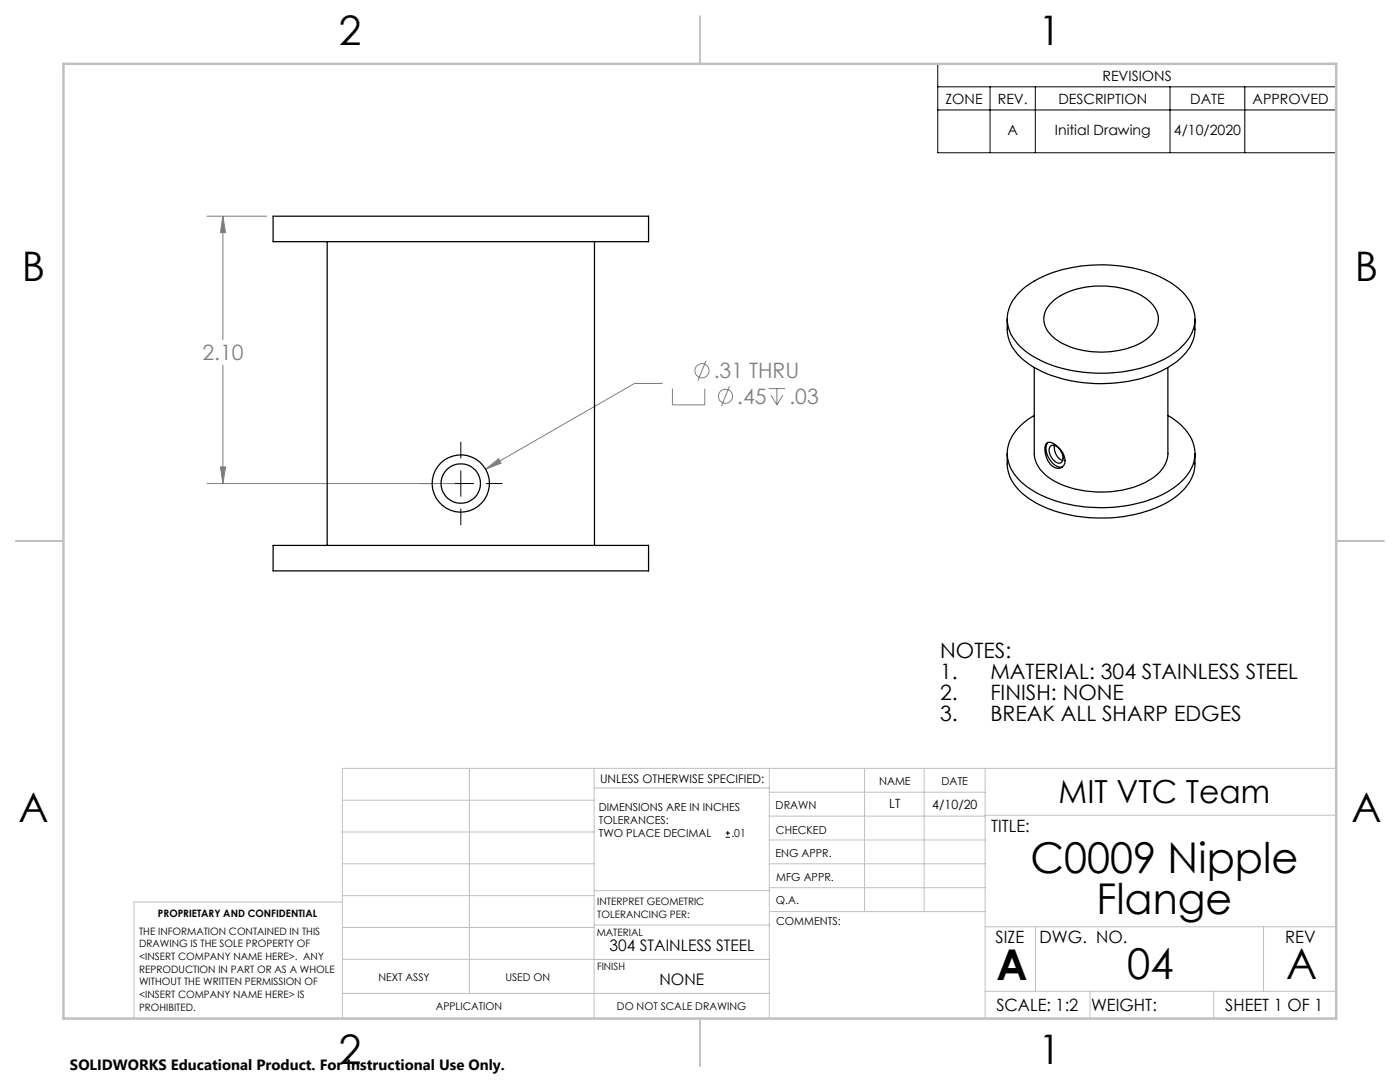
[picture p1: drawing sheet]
<svg xmlns="http://www.w3.org/2000/svg" width="279mm" height="216mm" viewBox="0 0 279 216" stroke-linecap="round" stroke-linejoin="round" font-family="sans-serif">
<g fill="none" stroke="#808080" stroke-width=".2">
<path d="M41.3 43.1h11.9M44.5 43.1l.5 3.3h-1zM44.5 43.1v24.7M44.5 72.8v23.7M132.2 76.5h-5.6l-29.7 17.1M134.2 77.5v3.3h6.5v-3.3M140.9 72l-1.6 4M145.6 77l-1.6 4.1M153.4 77.5h3.3M153.8 78.8l1.2 2M155 77.5v3.3M156.2 78.8l-1.2 2"/>
<path d="M41.3 96.5h49.4M44 93.2h1l-.5 3.3zM96.9 93.6l2.6-2.1 .5 .9z"/>
<circle cx="140.1" cy="74" r="1.4"/>
<circle cx="144.8" cy="79.1" r="1.4"/>
</g>
<g fill="none" stroke="#000" stroke-width=".2">
<path d="M187.1 12.7h79.6v17.8h-79.6zM187.1 17.3h79.6M197.6 17.3v13.2M206.6 17.3v13.2M233.5 17.3v13.2M248.4 17.3v13.2M187.1 21.9h79.6M83.7 96.5h3.2M89.4 96.5h5.1M92 88.2v3.2M92 93.9v5.1M97 96.5h3.2"/>
<path d="M92 101.6v3.1M144.8 167.1h.9M144.8 166.2h.9M145.2 165.8v.9"/>
</g>
<g fill="none" stroke="#c0c0c0" stroke-width=".2">
<path d="M68.3 159.7h50.3M93.7 153.3v44.9M118.6 153.3v49.9M118.6 157.2h34.9M153.5 153.3v49.9M153.5 158.1h43.1M172.5 153.3v28.6M184.4 153.3v28.6M196.6 153.3v49.9M266.7 153.3h-198.4v49.9M68.3 178.7h50.3M68.3 172.4h50.3"/>
<path d="M68.3 166h50.3M68.3 180h-41.6v23.2M118.6 177.7h35M153.5 167.6h43.1M153.5 162.8h43.1M153.5 172.4h43.1M153.5 177.1h43.1M196.6 162.7h70.1M68.3 198.2h85.2M68.3 191.4l85.2 .1M68.3 185.1h50.3M118.6 184.6h35"/>
<path d="M153.6 181.9h43M196.6 197.8h70.1M196.6 184.9h70.1M206.7 184.9v12.9M217.5 197.8v5.4M242.2 197.8v5.4M252.2 184.9v12.9"/>
</g>
<path d="M139.7 3.2v9.5M3.1 107.9h9.6M266.7 107.9h9.5M139.7 203.2v9.6" fill="none" stroke="#c0c0c0" stroke-width=".25"/>
<path d="M12.7 12.7h254v190.5h-254z" fill="none" stroke="#c0c0c0" stroke-width=".5"/>
<path d="M44 93.2h1l-.5 3.3zM44.5 43.1l.5 3.3h-1zM96.9 93.6l3.1-1.2-.5-.9z" fill="#808080"/>
<g fill="none" stroke="#000" stroke-width=".25">
<path d="M54.5 43.1h74.9v5.1h-74.9zM65.3 48.2v60.6M118.6 48.2v60.6M204.2 57.6a25.2 25.2 0 0 1 16.2-4.8 24.6 24.6 0 0 1 14.6 4.6 7.7 7.7 0 0 1 3.3 8 12.1 12.1 0 0 1-7.4 6.9 29.8 29.8 0 0 1-23.4-.5 10.9 10.9 0 0 1-6.3-6.7 7.2 7.2 0 0 1 2.5-7zM201 63.7v2a8.4 8.4 0 0 0 4 6.7 26.2 26.2 0 0 0 16.8 4.1 22.6 22.6 0 0 0 14-5.2 7.7 7.7 0 0 0 2.7-5.6v-2M206.4 73.3v17.2a6.7 6.7 0 0 0 4.2 5.6 20.7 20.7 0 0 0 19.1-.5 6.5 6.5 0 0 0 3.4-5.1v-17.2M209.6 60.6a14.1 14.1 0 0 1 10.4-3.5 14.4 14.4 0 0 1 9.5 3.1 4.5 4.5 0 0 1-.5 7.4 17 17 0 0 1-13.3 2.2 9.8 9.8 0 0 1-7-4.4 4.2 4.2 0 0 1 .9-4.8zM201 90.5v2.1a8.7 8.7 0 0 0 4.6 7 28.3 28.3 0 0 0 20.6 3.1 18.5 18.5 0 0 0 10.4-5.5 7.2 7.2 0 0 0 1.9-4.6v-2.1M206.4 82.9a9.7 9.7 0 0 0-5.4 6.9 7.8 7.8 0 0 0 3.5 6.9 25.3 25.3 0 0 0 16.4 4.6 24.1 24.1 0 0 0 14.4-4.8 7.6 7.6 0 0 0 3-7.5 10.3 10.3 0 0 0-5.2-6.1M208.8 88.5l.2-.2a2.57 2.57 0 0 1 2.5 1.2 2.76 2.76 0 0 1 .6 3.6 1.67 1.67 0 0 1-2.5-.5 4.4 4.4 0 0 1-.9-3.9zM209.2 88.3a3.1 3.1 0 0 0 .5 3.7 2.32 2.32 0 0 0 2.3 1.2M209.6 89a1.56 1.56 0 0 1 2.2 1.1 1.58 1.58 0 0 1-.2 2.3 2.46 2.46 0 0 1-2.2-2.6z"/>
<path d="M210.4 88.9a2.78 2.78 0 0 0 1.7 3M54.5 108.8h74.9v5.1h-74.9z"/>
<circle cx="92" cy="96.5" r="3.9"/>
<circle cx="92" cy="96.5" r="5.7"/>
</g>
<g font-size="8.5">
<text x="205.6" y="174.2">C0009 Nipple</text>
<text x="218.8" y="182.3">Flange</text>
<text x="198.9" y="195.5">A</text>
<text x="225" y="195.4">04</text>
<text x="256.7" y="195.4">A</text>
</g>
<g font-size="8.1">
<text x="67.6" y="8.9">2</text>
<text x="207.3" y="8.9">1</text>
<text x="4.4" y="56.1">B</text>
<text x="270.4" y="56.1">B</text>
<text x="3.7" y="164.1">A</text>
<text x="269.7" y="164.1">A</text>
<text x="67.6" y="212.4">2</text>
<text x="207.3" y="212.4">1</text>
</g>
<text font-size="6.3" x="211.3" y="160.2">MIT VTC Team</text>
<g font-size="4.2" fill="#808080">
<text x="40.4" y="71.9">2.10</text>
<text x="142.4" y="75.5">.31 THRU</text>
<text x="147.1" y="80.6">.45</text>
<text x="157.5" y="80.6">.03</text>
</g>
<g font-size="4.2">
<text x="187.6" y="131.3">NOTES:</text>
<text x="187.6" y="135.4">1.</text>
<text x="197.6" y="135.4">MATERIAL: 304 STAINLESS STEEL</text>
<text x="187.6" y="139.6">2.</text>
<text x="187.6" y="143.8">3.</text>
<text x="197.6" y="139.6">FINISH: NONE</text>
<text x="197.6" y="143.8">BREAK ALL SHARP EDGES</text>
</g>
<g font-size="3.4">
<text x="197.8" y="166">TITLE:</text>
<text x="198.7" y="188.1">SIZE</text>
<text x="207.5" y="188.1">DWG. NO.</text>
<text x="256.5" y="188.2">REV</text>
<text x="198.8" y="201.7">SCALE: 1:2</text>
<text x="217.7" y="201.8">WEIGHT:</text>
<text x="244.5" y="201.7">SHEET 1 OF 1</text>
</g>
<g font-size="3.2">
<text x="121.7" y="189.8">304 STAINLESS STEEL</text>
<text x="131.6" y="196.6">NONE</text>
</g>
<text font-size="3" x="14" y="213.5">SOLIDWORKS Educational Product. For Instructional Use Only.</text>
<g font-size="2.8">
<text x="220" y="16.1">REVISIONS</text>
<text x="188.7" y="20.7">ZONE</text>
<text x="199.1" y="20.7">REV.</text>
<text x="211.2" y="20.7">DESCRIPTION</text>
<text x="237.5" y="20.7">DATE</text>
<text x="250" y="20.7">APPROVED</text>
<text x="201.1" y="27">A</text>
<text x="210.5" y="27">Initial Drawing</text>
<text x="234.3" y="27">4/10/2020</text>
</g>
<g font-size="2.5">
<text x="177.5" y="161.3">LT</text>
<text x="186.1" y="161.4">4/10/20</text>
</g>
<text font-size="2.4" x="119.8" y="156.2">UNLESS OTHERWISE SPECIFIED:</text>
<g font-size="2.2">
<text x="119.5" y="161.8">DIMENSIONS ARE IN INCHES</text>
<text x="154.8" y="161.4">DRAWN</text>
<text x="175.4" y="156.6">NAME</text>
<text x="187.9" y="156.7">DATE</text>
<text x="119.5" y="164.4">TOLERANCES:</text>
<text x="119.5" y="167.1">TWO PLACE DECIMAL</text>
<text x="146" y="167.1">.01</text>
<text x="154.9" y="166.3">CHECKED</text>
<text x="154.8" y="171">ENG APPR.</text>
<text x="154.9" y="175.7">MFG APPR.</text>
<text x="154.9" y="180.4">Q.A.</text>
<text x="154.9" y="184.6">COMMENTS:</text>
</g>
<g font-size="2.1">
<text x="75.5" y="195.7">NEXT ASSY</text>
<text x="100.9" y="195.7">USED ON</text>
<text x="86.9" y="201.5">APPLICATION</text>
<text x="123.1" y="201.6">DO NOT SCALE DRAWING</text>
</g>
<g font-size="2">
<text x="31.5" y="182.9">PROPRIETARY AND CONFIDENTIAL</text>
<text x="119.2" y="180.6">INTERPRET GEOMETRIC</text>
<text x="119.2" y="183.1">TOLERANCING PER:</text>
<text x="27.8" y="186.5">THE INFORMATION CONTAINED IN THIS</text>
<text x="27.8" y="189">DRAWING IS THE SOLE PROPERTY OF</text>
<text x="27.8" y="191.6">&lt;INSERT COMPANY NAME HERE&gt;. ANY</text>
<text x="119.1" y="186.7">MATERIAL</text>
<text x="27.8" y="194.1">REPRODUCTION IN PART OR AS A WHOLE</text>
<text x="27.8" y="196.6">WITHOUT THE WRITTEN PERMISSION OF</text>
<text x="119.1" y="193.5">FINISH</text>
<text x="27.8" y="199.1">&lt;INSERT COMPANY NAME HERE&gt; IS</text>
<text x="27.8" y="201.7">PROHIBITED.</text>
</g>
</svg>
